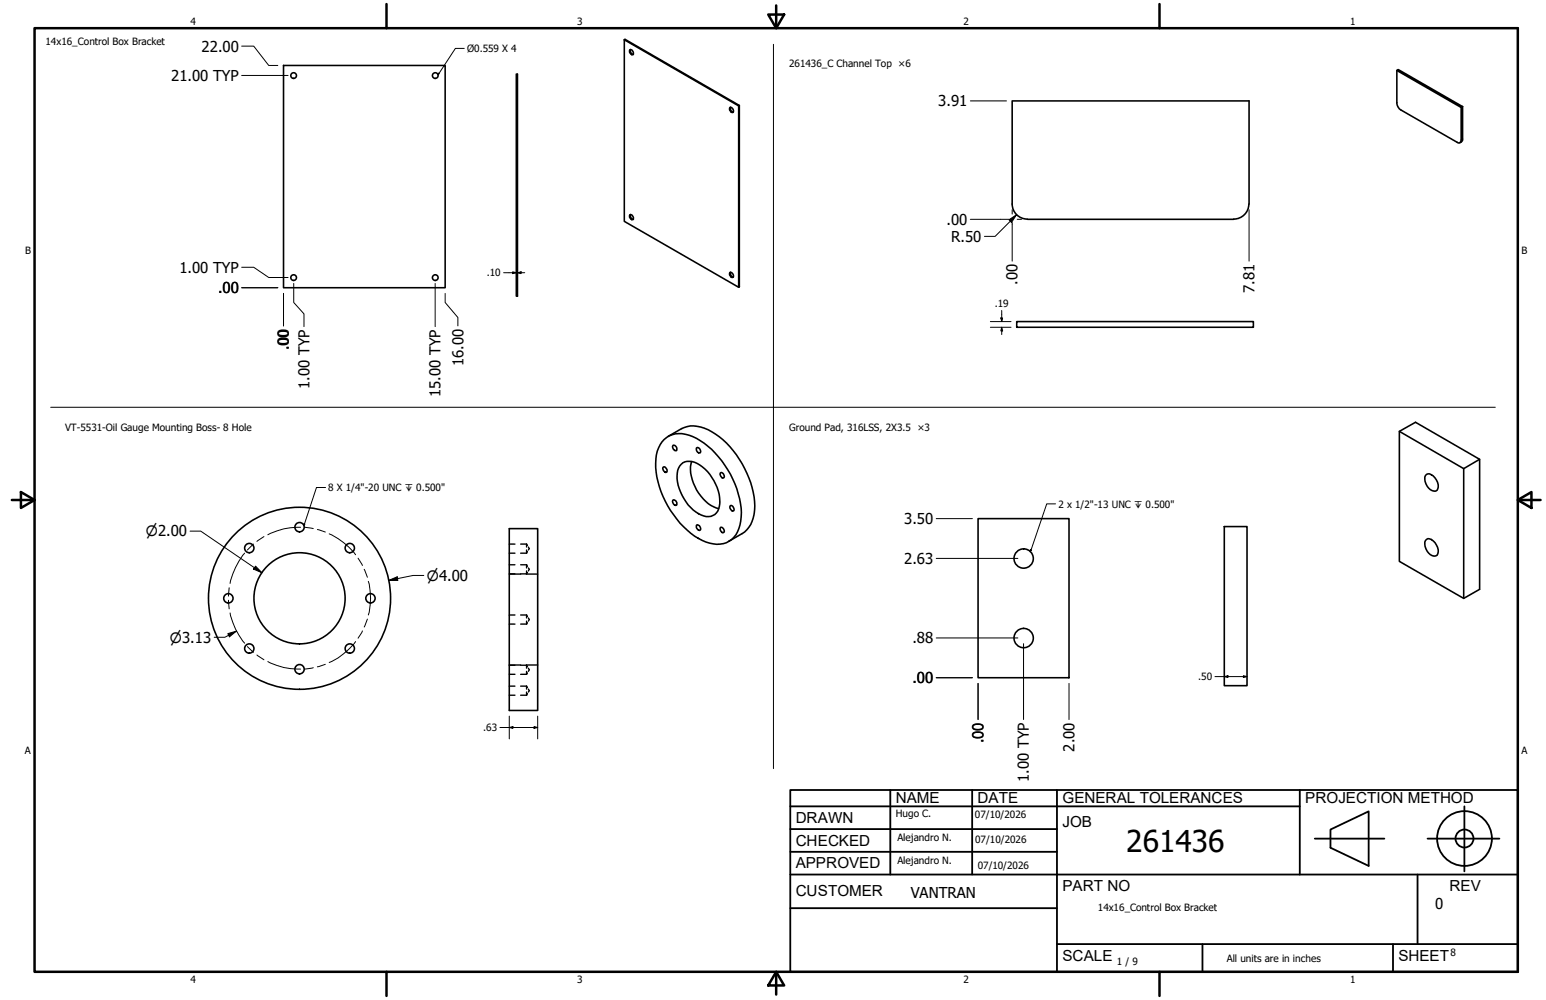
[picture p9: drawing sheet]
<svg xmlns="http://www.w3.org/2000/svg" width="432mm" height="279mm" viewBox="0 0 432 279" stroke-linecap="round" stroke-linejoin="round" font-family="sans-serif">
<!-- layer: Visible (ANSI) -->
<g fill="none" stroke="#000" stroke-width=".44">
<path d="M79.2 18.3h45.1v62.1h-45.1zM174.4 11.1l31.9 18.5v50.7l-31.9-18.5v-50.7l.2-.1 31.9 18.5v50.6l-.2 .2M175.9 14a.84 .84 0 0 1 .9 .4 .84 .84 0 0 1-.1 .9l-.3-.1a.97 .97 0 0 1-.5-1.2zM176.1 13.8l-.1 .3a.98 .98 0 0 0 .8 1.1M390.1 19.7l.4-.3 18 10.4-.4 .2zM390.1 19.7v9a2.55 2.55 0 0 0 1.2 2l15.7 9.1a.7 .7 0 0 0 .8 0 .7 .7 0 0 0 .3-.7v-9.1M144.2 20.7h.3v62h-.3zM203.8 30.1a.84 .84 0 0 1 .9 .4 .84 .84 0 0 1 0 .9l-.5-.2a.92 .92 0 0 1-.4-1.1zM204 30v.2a.98 .98 0 0 0 .8 1.1M206.5 29.5l-.2 .1M408.5 29.8v9.4l-.8 .7M176.1 59.9l-.1 .4a1 1 0 0 0 .8 1"/>
<path d="M282.7 57a4.2 4.2 0 0 0 4.2 4.2M282.7 57v-28.8h66.2v28.8M348.8 57a4.2 4.2 0 0 1-4.2 4.2M176 60a.84 .84 0 0 1 .8 .4 .84 .84 0 0 1-.1 .9 .91 .91 0 0 1-.7-1.3zM203.8 76.2a.82 .82 0 0 1 .9 .4 .82 .82 0 0 1 0 .9 .95 .95 0 0 1-.9-1.3zM204 76.1l.2 .9 .6 .4M287 61.3h57.6M284 89.9h66.1v1.5h-66.1zM185.3 130.5a.95 .95 0 0 1 .8 1.5 .98 .98 0 0 1-.8-1.5zM185.5 122.8a7.5 7.5 0 0 1 9.1-.3 26.6 26.6 0 0 1 12.5 20.7 9.8 9.8 0 0 1-2.8 7.5 7.9 7.9 0 0 1-9.2-.3 25.8 25.8 0 0 1-11.9-22.2 8.6 8.6 0 0 1 2.3-5.4zM186.6 121.9l3.8-2.1a9.2 9.2 0 0 1 9.4 1.5 26.8 26.8 0 0 1 11 20.1 8.7 8.7 0 0 1-3.5 7.7l-3.8 2.2M188 139.7a.98 .98 0 0 1 .9 1.5 .98 .98 0 0 1-.9-1.5z"/>
<path d="M188 124.4a1.02 1.02 0 0 1 .9 1.5 1.02 1.02 0 0 1-.9-1.5zM190.3 129.7a4.4 4.4 0 0 1 5.9 .7 12.8 12.8 0 0 1 4.7 11.1 3.3 3.3 0 0 1-5.1 2.4 12.8 12.8 0 0 1-6.6-11.8 4 4 0 0 1 1.1-2.4zM193.2 129a11.1 11.1 0 0 0 2.6 9.6l.6 .8a8.2 8.2 0 0 0 4.3 2.7M194.5 125.2a.79 .79 0 0 1 1 .3 .79 .79 0 0 1-.2 1.1l-.7-.6zM201.3 132.1a.84 .84 0 0 1 .8 .5 .84 .84 0 0 1-.2 .9l-.6-.5-.2-.5zM390.8 120.5l18 10.4 4.5-2.6-17.9-10.3-4.6 2.5v36.3l18 10.4 4.5-2.5v-36.4M398.1 132.8a1.34 1.34 0 0 1 2.2 .2 3.4 3.4 0 0 1 1.1 4 2.08 2.08 0 0 1-2.8-1.2 3.3 3.3 0 0 1-.5-3zM408.8 130.9v36.3M142.2 147.7h8v50.8h-8zM194.6 146.7a.98 .98 0 0 1 .9 1.4 .98 .98 0 0 1-.9-1.4zM201.3 147.3a.98 .98 0 0 1 .8 1.5 .95 .95 0 0 1-.8-1.5zM203.9 141.4a.84 .84 0 0 1 1 .3 .84 .84 0 0 1 0 1h-.5l-.4-.5z"/>
<path d="M273.2 144.9h25.4v44.5h-25.4zM341.9 147.1h6.4v44.5h-6.4zM398.1 151a1.25 1.25 0 0 1 2.2 .1 3.4 3.4 0 0 1 1.1 4 2.08 2.08 0 0 1-2.8-1.1 3.3 3.3 0 0 1-.5-3z"/>
<circle cx="82" cy="21.1" r=".79"/>
<circle cx="121.6" cy="21.1" r=".79"/>
<circle cx="82" cy="77.6" r=".79"/>
<circle cx="121.6" cy="77.6" r=".79"/>
<circle cx="69.6" cy="153.1" r="1.3"/>
<circle cx="83.7" cy="147.3" r="1.3"/>
<circle cx="97.7" cy="153.1" r="1.3"/>
<circle cx="285.9" cy="156.1" r="2.7"/>
<circle cx="63.8" cy="167.2" r="1.3"/>
<circle cx="83.7" cy="167.2" r="12.7"/>
<circle cx="83.7" cy="167.2" r="25.4"/>
<circle cx="103.5" cy="167.2" r="1.3"/>
<circle cx="285.9" cy="178.3" r="2.7"/>
<circle cx="69.6" cy="181.2" r="1.3"/>
<circle cx="83.7" cy="187" r="1.3"/>
<circle cx="97.7" cy="181.2" r="1.3"/>
</g>
<!-- layer: Hidden (ANSI)-1 -->
<g fill="none" stroke="#000" stroke-width=".38">
<path d="M142.2 154.6h1.6M142.2 152h1.6M142.2 157.8h1.6M145.4 154.6h1.7M145.4 152h1.7M145.4 157.8h1.7M147.1 152v.8M147.1 153.7v.9M147.1 157.8v.9M147.1 159.5v.8M147.1 152l.2 .4M147.1 157.8l.2 .4"/>
<path d="M147.3 154.1l-.2 .5M147.3 160l-.2 .3M147.6 152.8l.2 .5-.2 .4M147.6 158.7l.2 .4-.2 .4M142.2 160.3h1.6M142.2 174.4h1.6M142.2 171.8h1.6M142.2 160.4h3.2M145.4 160.3h1.7M145.4 174.4h1.7M145.4 171.8h1.7M147 160.4h3.2"/>
<path d="M147.1 171.8v.9M147.1 173.5v.9M147.1 171.8l.2 .5M147.3 174l-.2 .4M147.6 172.7l.2 .4-.2 .4M142.2 188.4h1.6M142.2 185.9h1.6M142.2 194.2h1.6M142.2 191.7h1.6M142.2 185.8h3.2M145.4 188.4h1.7M145.4 185.9h1.7"/>
<path d="M145.4 194.2h1.7M145.4 191.7h1.7M147 185.8h3.2M147.1 185.9v.8M147.1 187.6v.8M147.1 191.7v.8M147.1 193.4v.8M147.1 185.9l.2 .4M147.1 191.7l.2 .4M147.3 188l-.2 .4M147.3 193.8l-.2 .4M147.6 186.7l.2 .4-.2 .5"/>
<path d="M147.6 192.5l.2 .5-.2 .4"/>
</g>
<!-- layer: Borde (ANSI) -->
<g fill="none" stroke="#000" stroke-width=".7">
<path d="M9.7 7.9h414.2v263.6h-414.2zM107.9 1.1v6.8M214.6 4.1h4.4l-2.2 3.8zM216.8 1.5v6.4M323.8 1.1v6.8M3.3 139.7h6.4M5.8 137.5l3.9 2.2-3.9 2.2zM423.9 139.7l3.8-2.2v4.4zM423.9 139.7h6.4M107.9 271.5v6.8M216.8 271.5l2.2 3.8h-4.4zM216.8 271.5v6.4"/>
<path d="M323.8 271.5v6.8"/>
</g>
<!-- layer: Title (ANSI)-1 -->
<g fill="none" stroke="#000" stroke-width=".51">
<path d="M220.7 220.7h203.2v50.8h-203.2zM220.7 225.3h142.3M220.7 231.6h74.5M220.7 238h74.5M248.7 220.7v23.6M271.5 220.7v23.6M295.2 220.7v50.8M363 220.7v23.6M367.2 234.3h19.5M371.6 231.8l10.7-5.1v15.2l-10.7-5zM398.7 234.3h20.1M409 225.3v18.2"/>
<path d="M220.7 244.3h203.2M220.7 253.7h74.5M395.9 244.3v19.5M295.2 263.8h128.7M335.9 263.8v7.7M389.1 263.8v7.7"/>
<circle cx="409" cy="234.3" r="7.7"/>
<circle cx="409" cy="234.3" r="2.51"/>
</g>
<g fill="none" stroke="#000" stroke-width=".28">
<path d="M216 12.4v202.4M14.2 113.8h403.4M68.3 154.6a20.1 20.1 0 0 0-4 8.4M70.8 152l-1.7 1.7M73.7 149.9l-1.9 1.4M83.9 147.3a18.2 18.2 0 0 0-9.1 2.1M85.2 147.3l2.3 .4M88.6 148l2.3 .7M91.9 149.2a19.2 19.2 0 0 1 7.4 5.8M100 156l1.2 2M101.7 159.1l.9 2.2M63.8 167.7l.2 2.4"/>
<path d="M64 164.2l-.2 2.4M64.3 171.3a19.2 19.2 0 0 0 4 8.4M99.3 179.3a19.2 19.2 0 0 1-7.4 5.8M101.2 176.3l-1.2 2M102.6 173l-.9 2.2M102.9 162.4a17.7 17.7 0 0 1 0 9.4M69.1 180.7l1.7 1.5M71.8 183l1.9 1.3M74.8 184.8a18.2 18.2 0 0 0 9.1 2.1M87.5 186.6l-2.3 .3M90.9 185.6l-2.3 .7"/>
</g>
<!-- layer: Cota (ANSI) -->
<g fill="none" stroke="#000" stroke-width=".28">
<path d="M67.5 12.9h3.4l4.2 5.4h2.5M67.5 21.1h13M271 28.2h10.1M282.7 58.6v1.2M348.9 58.6v14.4M67.5 74.7h3.4l4.2 2.8h5.4M82 79.2v5.3l2.9 3.2v3.5M121.5 79.2v12M140.7 76.2h3.5M143.2 75.9l1 .3-1 .3zM144.5 76.2l1-.3v.6zM144.5 76.2h2.1"/>
<path d="M271 61.3h10.8M281.8 61.4l2.1-1.4-1.4 2.2zM282.7 62.2v10.8M283.9 60l-6 6h-2.9M284.1 61.3h1.2M67.5 80.4h10.1M79.2 82v9.1zM124.3 82v2.5l3.6 4.2v2.4M276.6 91.4h5.8M276.6 89.9h5.8M279.5 88.8h.5l-.2 1.1zM279.8 91.4l.2 1.1h-.5z"/>
<path d="M279.8 86.7v3.2M279.8 91.4v2.1M53.1 148.4h3l17.1 11.6M71.4 158.2l1.8 1.8-2.4-1zM261.5 156h22.8M261.5 144.9h10.1M63.6 177l2.4-.7-1.9 1.6zM66 176.3l-3.2 1.8h-3M108.5 162.2l2.4-1 .2 1zM118.4 160.8h-3l-6.9 1.4M261.5 178.2h22.8M285.9 179.8v21.2"/>
<path d="M261.5 189.4h10.1M273.2 190.9v10.1M298.6 190.9v10.1M339.3 189h9M341.9 189l1.1-.2v.5zM347.3 188.8l1 .2-1 .3zM139.6 203.3h10.6M142.2 203.3l1.1-.3v.5zM142.2 200.1v6.3M149.2 203l1 .3-1 .2zM150.2 200.1v6.3"/>
</g>
<path d="M129.7 13.5h-2.5l-4.9 7.4M122.5 20.4l.2 .2-.4 .3zM90.9 136.2h-2.5l-3.6 10.7M84.9 146.4l.3 .1-.4 .4zM287.8 153.6l.3 .1-.3 .4zM294.8 140.8h-2.4l-4.6 13.3" fill="none" stroke="#000" stroke-width=".28"/>
<path d="M122.5 20.4l.2 .2-.4 .3zM84.9 146.4l.3 .1-.4 .4zM287.8 153.6l.3 .1-.3 .4z" fill="#000"/>
<!-- layer: Cota (ANSI) -->
<path d="M143.2 75.9l1 .3-1 .3zM144.5 76.2l1-.3v.6zM281.8 61.4l2.1-1.4-1.4 2.2zM279.5 88.8h.5l-.2 1.1zM279.8 91.4l.2 1.1h-.5zM71.4 158.2l1.8 1.8-2.4-1zM63.6 177l2.4-.7-1.9 1.6zM108.5 162.2l2.4-1 .2 1zM341.9 189l1.1-.2v.5zM347.3 188.8l1 .2-1 .3zM142.2 203.3l1.1-.3v.5zM149.2 203l1 .3-1 .2z" fill="#000"/>
<text font-size="8.4" x="314.6" y="238.1">261436</text>
<g font-size="4.3">
<text x="250.2" y="224.2">NAME</text>
<text x="273" y="224.2">DATE</text>
<text x="296.7" y="224.3">GENERAL TOLERANCES</text>
<text x="364.6" y="224.3">PROJECTION METHOD</text>
<text x="222.2" y="229.9">DRAWN</text>
<text x="296.7" y="230.9">JOB</text>
<text x="222.2" y="236.3">CHECKED</text>
<text x="222.2" y="242.6">APPROVED</text>
<text x="222.2" y="250.3">CUSTOMER</text>
<text x="296.7" y="249">PART NO</text>
<text x="404.8" y="248.9">REV</text>
<text x="296.7" y="268.4">SCALE</text>
<text x="390.6" y="268.4">SHEET</text>
</g>
<g font-size="4.2">
<text x="56.3" y="14.4">22.00</text>
<text x="47.8" y="22.6">21.00 TYP</text>
<text x="262.1" y="29.7">3.91</text>
<text x="264.4" y="62.8">.00</text>
<text x="265.7" y="67.6">R.50</text>
<text x="50.1" y="76.2">1.00 TYP</text>
<text x="60.9" y="81.9">.00</text>
<text x="284.2" y="79.6" transform="rotate(-90 284.2 79.6)">.00</text>
<text x="350.4" y="81.9" transform="rotate(-90 350.4 81.9)">7.81</text>
<text x="80.7" y="97.9" transform="rotate(-90 80.7 97.9)">.00</text>
<text x="129.4" y="102.3" transform="rotate(-90 129.4 102.3)">16.00</text>
<text x="86.4" y="108.6" transform="rotate(-90 86.4 108.6)">1.00 TYP</text>
<text x="123.1" y="110.9" transform="rotate(-90 123.1 110.9)">15.00 TYP</text>
<text x="252.5" y="146.4">3.50</text>
<text x="252.5" y="157.5">2.63</text>
<text x="254.8" y="179.8">.88</text>
<text x="254.8" y="190.9">.00</text>
<text x="274.7" y="207.7" transform="rotate(-90 274.7 207.7)">.00</text>
<text x="300.1" y="210" transform="rotate(-90 300.1 210)">2.00</text>
<text x="287.4" y="218.5" transform="rotate(-90 287.4 218.5)">1.00 TYP</text>
<text x="254.4" y="250.8">VANTRAN</text>
<text x="400.9" y="254">0</text>
</g>
<g font-size="3.9">
<text x="40.7" y="149.9">⌀2.00</text>
<text x="119.2" y="162.2">⌀4.00</text>
<text x="47.4" y="179.5">⌀3.13</text>
</g>
<g font-size="2.8">
<text x="53.2" y="6.9">4</text>
<text x="161.2" y="6.9">3</text>
<text x="269.1" y="6.9">2</text>
<text x="377.1" y="6.9">1</text>
<text x="12.7" y="12.5">14x16_Control Box Bracket</text>
<text x="130.5" y="14.5">Ø0.559 X 4</text>
<text x="220.4" y="18.7">261436_C Channel Top ×6</text>
<text x="7" y="70.9">B</text>
<text x="424.9" y="70.9">B</text>
<text x="136" y="77.2">.10</text>
<text x="277.9" y="85.9">.19</text>
<text x="18.2" y="120.4">VT-5531-Oil Gauge Mounting Boss- 8 Hole</text>
<text x="220.4" y="120.4">Ground Pad, 316LSS, 2X3.5 ×3</text>
<text x="91.7" y="137.2">8 X 1/4&quot;-20 UNC ↧ 0.500&quot;</text>
<text x="295.7" y="141.9">2 x 1/2&quot;-13 UNC ↧ 0.500&quot;</text>
<text x="334.6" y="190.1">.50</text>
<text x="134.9" y="204.3">.63</text>
<text x="6.9" y="210.6">A</text>
<text x="424.9" y="210.6">A</text>
<text x="250.2" y="228.3">Hugo C.</text>
<text x="272.3" y="228.4">07/10/2026</text>
<text x="250.6" y="234.9">Alejandro N.</text>
<text x="272.4" y="235.6">07/10/2026</text>
<text x="250.6" y="241.5">Alejandro N.</text>
<text x="273.1" y="242.8">07/10/2026</text>
<text x="306.6" y="254.5">14x16_Control Box Bracket</text>
<text x="312" y="269.7">1 / 9</text>
<text x="342.6" y="268.7">All units are in inches</text>
<text x="405.1" y="267.1">8</text>
<text x="53.2" y="274.6">4</text>
<text x="161.2" y="274.6">3</text>
<text x="269.1" y="274.6">2</text>
<text x="377.1" y="274.6">1</text>
</g>
</svg>
